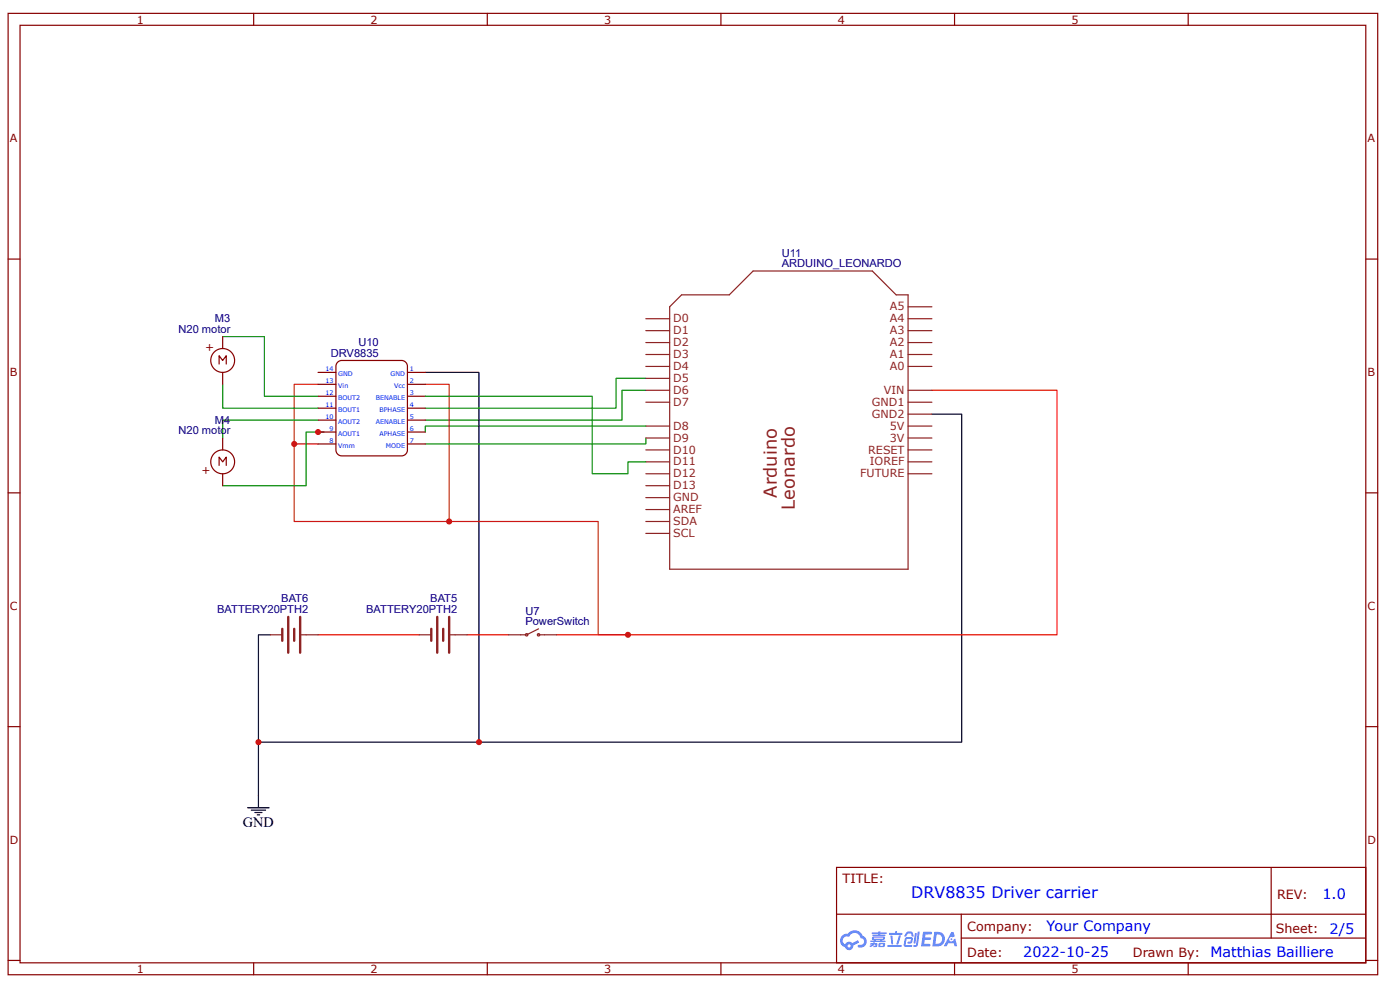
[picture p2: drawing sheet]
<svg xmlns="http://www.w3.org/2000/svg" width="297mm" height="210mm" viewBox="0 0 297 210" stroke-linecap="round" stroke-linejoin="round" font-family="sans-serif">
<g fill="none" stroke="#800" stroke-width=".25">
<path d="M1.7 2.8h290.6v203.9h-290.6zM4.3 5.4h285.5v198.7h-285.5zM53.8 2.8v2.6M103.4 2.8v2.6M152.9 2.8v2.6M202.5 2.8v2.6M252.1 2.8v2.6M1.7 54.9h2.6M289.8 54.9h2.5M1.7 104.5h2.6M289.8 104.5h2.5M1.7 154.1h2.6"/>
<path d="M289.8 154.1h2.5M177.5 183.9h112.3v20.2h-112.3zM177.5 193.8h112.2M203.9 198.9h85.8M203.9 193.8v10.1M269.7 183.9v15M1.7 203.6h2.6M53.8 204.1v2.6M103.4 204.1v2.6M152.9 204.1v2.6M202.5 204.1v2.6M252.1 204.1v2.6"/>
<path d="M289.8 203.6h2.5"/>
</g>
<g fill="#58f">
<path d="M195.8 197.6h1.7l.2 .1-.1 .4h-1.3l-.1 .6h1.1l.2 .3-.2 .3h-1.1l-.1 .8h1.2l.1 .3-.1 .2h-1.9z"/>
<path d="M201.8 197.6h.5l.2 .9-.4 .2a.48 .48 0 0 0-.7 .2 .48 .48 0 0 0 .3 .7 .48 .48 0 0 0 .6-.4l.4-.2 .4 1.6h-.6l-.1-.6h-1.2l-.4 .6h-.6z"/>
<path d="M194.1 197.9h.4l-.3 2-.2 .2-.2-.3z"/>
<path d="M194.7 197.5h.4l-.3 2.8a.57 .57 0 0 1-.5 .4 .57 .57 0 0 1-.6-.2l.7-.3z"/>
<path d="M192.3 197.7l.4-.2 .8 .1 .3 .9-.4 .1-.2-.7h-.6l-.4 .7-.3-.1z"/>
<path d="M192.1 198.8l1.2-.1a.73 .73 0 0 1 .4 .7 .73 .73 0 0 1-.6 .7l-.5-.1-.1-.2 .2-.2h.4l.2-.5h-.9l-.3 1.2 1.3 .1 .1 .2-.2 .2h-1.1l-.4-.2-.1-.4z"/>
<path d="M188.3 200.3h2.8l.2 .3-.2 .2h-2.7z"/>
<path d="M190.7 198.3h.4a2.79 2.79 0 0 1-.7 2l-.2-.2z"/>
<path d="M188.9 198.4h.4l.2 1.6-.2 .2-.2-.1z"/>
<path d="M188.6 197.8h1.3v-.3l.4-.1v.4h1l.2 .2-.2 .2h-2.6z"/>
<path d="M184.7 199.9l.9-.1v.1l.5 .2-.1 .6-.7 .1v-.3h.4v-.2a.45 .45 0 0 0-.6 .3l-.5 .2-.1-.3 .5-.2h-.4z"/>
<path d="M185 197.7h1.3l.1-.2h.4v.2h1.2l.1 .2-.1 .1h-1.3v.2h1l.2 .1-.2 .1h-2.5l-.1-.2h1.2v-.2h-1.3z"/>
<path d="M198.2 197.6l-.4 3h.9a1.55 1.55 0 0 0 1.8-1.5 1.55 1.55 0 0 0-1.8-1.5zM198.7 198.1a1.04 1.04 0 0 1 1.2 1.2 1.04 1.04 0 0 1-1.5 .8z"/>
<path d="M185.1 198.7l-.1 .4 .4 .2v.1h-.7v.3h3.1l.1-.1-.1-.2h-.7l.1-.1a.43 .43 0 0 0 .5-.2 .43 .43 0 0 0-.2-.6h-2.2zM185.4 198.8l2 .1-.2 .1h-1.8zM185.8 199.3h1l-.1 .1h-.8z"/>
<path d="M186.5 200l-.1 .8 1.3-.1v-.8zM186.8 200.2h.5v.3h-.5z"/>
<path d="M178.6 198.4a1.47 1.47 0 0 0 .7 2.4 .89 .89 0 0 0 1 .6 .89 .89 0 0 0 .7-.9l1.3-.7-.3-.5-1.2 .7-.4-.3a.89 .89 0 0 0-1.1 .5 .9 .9 0 0 1-.4-1.2 .9 .9 0 0 1 1.2-.3 1.3 1.3 0 0 1 1.4-.9 1.3 1.3 0 0 1 1.1 1.1 .74 .74 0 0 1 .7 1 .74 .74 0 0 1-1.1 .4l-.2 .2v.2a1.28 1.28 0 0 0 1.8-.6 1.28 1.28 0 0 0-.8-1.7 1.89 1.89 0 0 0-3.2-.4l-.7 .1zM179.8 200.5a.35 .35 0 0 1 .7 0 .35 .35 0 0 1-.7 0z"/>
<circle cx="201.8" cy="199.1" r=".19"/>
</g>
<path d="M47.2 71.4h8.9v12.6h11.4M47.2 81.5v5h20.3M67.5 89.1h-20.3v3.8M68.7 91.6h-3.8v11.4h-17.7M90.2 84h35.4v16.4h7.6v-2.5h3.8M137 90.3h-46.8v1.3M137 82.7h-5v6.4h-41.8M137 92.9v1.2h-46.8M137 80.2h-6.3v6.3h-40.5" fill="none" stroke="#080" stroke-width=".25"/>
<path d="M67.5 81.5h-5.1v29.1h64.5v24h6.3M90.2 81.5h5.1v29.1" fill="none" stroke="#c30" stroke-width=".25"/>
<path d="M90.2 79h11.4v78.3M197.7 87.8h6.3v69.5h-149.2M57.4 134.6h-2.6v36.7M52.6 171.3h4.5M53.3 171.8h3M54.1 172.3h1.5M54.6 172.8h.5" fill="none" stroke="#000" stroke-width=".25"/>
<path d="M62.4 94.1h5.1M67.5 134.6h21.5M99.1 134.6h8.8" fill="none" stroke="#c00" stroke-width=".25"/>
<path d="M197.7 82.7h26.6v51.9h-106.3" fill="none" stroke="#f00" stroke-width=".25"/>
<g fill="none" stroke="#8d2323" stroke-width=".25">
<path d="M137 67.6h5.1M137 70.1h5.1M137 72.6h5.1M137 75.2h5.1M137 77.7h5.1M142.1 65l2.5-2.5h10.1l5.1-5h25.3l5 5h2.5v58.2h-50.5zM192.6 67.6h5.1M192.6 70.1h5.1M192.6 72.6h5.1M192.6 75.2h5.1M192.6 77.7h5.1M192.6 65h5.1"/>
<path d="M137 80.2h5.1M137 82.7h5.1M137 85.3h5.1M137 90.3h5.1M137 92.9h5.1M137 95.4h5.1M137 97.9h5.1M192.6 82.7h5.1M192.6 85.3h5.1M192.6 90.3h5.1M192.6 92.9h5.1M192.6 95.4h5.1"/>
<path d="M192.6 97.9h5.1M192.6 87.8h5.1M137 100.4h5.1M137 103h5.1M137 105.5h5.1M137 108h5.1M137 113.1h5.1M137 110.6h5.1M192.6 100.4h5.1M57.4 134.6h2.5M63.9 134.6h3.6M89 134.6h2.5"/>
<path d="M95.5 134.6h3.6M107.9 134.6h3.6M114.3 133.3l-2.6 1.3M114.3 134.6h3.7"/>
<circle cx="111.7" cy="134.6" r=".25"/>
<circle cx="114.3" cy="134.6" r=".25"/>
</g>
<path d="M59.9 133.3v2.5M61.1 130.8v7.6M62.4 133.3v2.5M63.7 130.8v7.6M91.5 133.3v2.5M92.8 130.8v7.6M94 133.3v2.5M95.3 130.8v7.6" fill="none" stroke="#8d2323" stroke-width=".51"/>
<g fill="none" stroke="#800" stroke-width=".25">
<path d="M46.5 77.2v-1.8l.7 1 .8-1v1.8M47.2 71.4v2.5M47.2 79v2.5M67.5 79h3.8M71.6 76.8l.9-.4h12.7a1.26 1.26 0 0 1 1.2 1.3v17.7a1.26 1.26 0 0 1-1.2 1.3h-12.7a1.26 1.26 0 0 1-1.2-1.3v-17.7zM86.4 79h3.8M46.5 98.7v-1.8l.7 1 .8-1v1.8M47.2 92.9v2.5M67.5 81.5h3.8M67.5 84h3.8M67.5 86.5h3.8M67.5 89.1h3.8"/>
<path d="M67.5 91.6h3.8M67.5 94.1h3.8M86.4 81.5h3.8M86.4 84h3.8M86.4 86.5h3.8M86.4 89.1h3.8M86.4 91.6h3.8M86.4 94.1h3.8M47.2 100.4v2.6"/>
<circle cx="47.2" cy="76.4" r="2.53"/>
<circle cx="47.2" cy="97.9" r="2.53"/>
</g>
<g fill="#c00">
<circle cx="95.3" cy="110.6" r=".63"/>
<circle cx="101.6" cy="157.3" r=".63"/>
<circle cx="62.4" cy="94.1" r=".63"/>
<circle cx="54.8" cy="157.3" r=".63"/>
<circle cx="67.5" cy="91.6" r=".63"/>
<circle cx="133.2" cy="134.6" r=".63"/>
</g>
<g font-size="3.8" fill="#8d2323">
<text x="164.8" y="105.5" transform="rotate(-90 164.8 105.5)">Arduino</text>
<text x="168.6" y="108" transform="rotate(-90 168.6 108)">Leonardo</text>
</g>
<text font-size="3.4" fill="#00f" x="193.3" y="190.4">DRV8835 Driver carrier</text>
<text font-size="3" x="51.5" y="175.3">GND</text>
<g font-size="3" fill="#00f">
<text x="280.6" y="190.5">1.0</text>
<text x="222" y="197.4">Your Company</text>
<text x="282.1" y="197.9">2/5</text>
<text x="217.1" y="203">2022-10-25</text>
<text x="256.8" y="202.9">Matthias Bailliere</text>
</g>
<g font-size="2.7" fill="#800">
<text x="178.7" y="187.2">TITLE:</text>
<text x="270.9" y="190.5">REV:</text>
<text x="205.2" y="197.4">Company:</text>
<text x="270.7" y="197.8">Sheet:</text>
<text x="205.2" y="202.9">Date:</text>
<text x="240.3" y="202.9">Drawn By:</text>
</g>
<g font-size="2.4" fill="#800">
<text x="29" y="5">1</text>
<text x="78.6" y="5">2</text>
<text x="128.2" y="5">3</text>
<text x="177.7" y="5">4</text>
<text x="227.3" y="5">5</text>
<text x="2.1" y="30.1">A</text>
<text x="290.1" y="30.1">A</text>
<text x="43.5" y="74.5">+</text>
<text x="2.1" y="79.7">B</text>
<text x="290.1" y="79.7">B</text>
<text x="42.8" y="100.4">+</text>
<text x="2.1" y="129.3">C</text>
<text x="290.1" y="129.3">C</text>
<text x="2.1" y="178.8">D</text>
<text x="290.1" y="178.8">D</text>
<text x="29" y="206.3">1</text>
<text x="78.6" y="206.3">2</text>
<text x="128.2" y="206.3">3</text>
<text x="177.7" y="206.3">4</text>
<text x="227.3" y="206.3">5</text>
</g>
<g font-size="2.4" fill="#000080">
<text x="165.8" y="56.7">ARDUINO_LEONARDO</text>
<text x="165.8" y="54.5">U11</text>
<text x="37.9" y="70.6">N20 motor</text>
<text x="45.6" y="68.3">M3</text>
<text x="70.2" y="75.7">DRV8835</text>
<text x="76" y="73.4">U10</text>
<text x="45.6" y="89.8">M</text>
<text x="47.6" y="89.8">4</text>
<text x="37.9" y="92.1">N20 motor</text>
<text x="46.1" y="130">BATTERY20PTH2</text>
<text x="59.7" y="127.6">BAT6</text>
<text x="77.7" y="130">BATTERY20PTH2</text>
<text x="91.3" y="127.6">BAT5</text>
<text x="111.5" y="130.3">U7</text>
<text x="111.5" y="132.6">PowerSwitch</text>
</g>
<g font-size="2.4" fill="#8d2323">
<text x="188.8" y="65.8">A5</text>
<text x="142.8" y="68.3">D0</text>
<text x="142.8" y="70.9">D1</text>
<text x="188.8" y="68.3">A4</text>
<text x="188.8" y="70.9">A3</text>
<text x="142.8" y="73.4">D2</text>
<text x="142.8" y="75.9">D3</text>
<text x="188.8" y="73.4">A2</text>
<text x="188.8" y="75.9">A1</text>
<text x="142.8" y="78.4">D4</text>
<text x="142.8" y="81">D5</text>
<text x="142.8" y="83.5">D6</text>
<text x="187.5" y="83.5">VIN</text>
<text x="188.8" y="78.4">A0</text>
<text x="142.8" y="86">D7</text>
<text x="185" y="86">GND1</text>
<text x="185" y="88.6">GND2</text>
<text x="142.8" y="91.1">D8</text>
<text x="142.8" y="93.6">D9</text>
<text x="188.8" y="91.1">5V</text>
<text x="188.8" y="93.6">3V</text>
<text x="142.8" y="96.1">D10</text>
<text x="142.8" y="98.7">D11</text>
<text x="142.8" y="101.2">D12</text>
<text x="182.5" y="101.2">FUTURE</text>
<text x="184.2" y="96.1">RESET</text>
<text x="184.6" y="98.7">IOREF</text>
<text x="142.8" y="103.7">D13</text>
<text x="142.8" y="106.3">GND</text>
<text x="142.8" y="108.8">AREF</text>
<text x="142.8" y="113.8">SCL</text>
<text x="142.8" y="111.3">SDA</text>
</g>
<g font-size="1.3" fill="#00f">
<text x="69" y="83.8">12</text>
<text x="69" y="81.2">13</text>
<text x="69" y="78.7">14</text>
<text x="71.8" y="82.2">Vin</text>
<text x="71.8" y="79.7">GND</text>
<text x="82.8" y="79.7">GND</text>
<text x="83.6" y="82.2">Vcc</text>
<text x="86.9" y="78.7">1</text>
<text x="86.9" y="81.2">2</text>
<text x="86.9" y="83.8">3</text>
<text x="69" y="88.8">10</text>
<text x="69" y="86.3">11</text>
<text x="71.8" y="89.8">AOUT2</text>
<text x="71.8" y="87.3">BOUT1</text>
<text x="71.8" y="84.8">BOUT2</text>
<text x="79.7" y="84.8">BENABLE</text>
<text x="79.7" y="89.8">AENABLE</text>
<text x="80.5" y="87.3">BPHASE</text>
<text x="86.9" y="86.3">4</text>
<text x="86.9" y="88.8">5</text>
<text x="69.9" y="93.9">8</text>
<text x="69.9" y="91.3">9</text>
<text x="71.8" y="94.9">Vmm</text>
<text x="71.8" y="92.4">AOUT1</text>
<text x="80.5" y="92.4">APHASE</text>
<text x="81.8" y="94.9">MODE</text>
<text x="86.9" y="91.3">6</text>
<text x="86.9" y="93.9">7</text>
</g>
</svg>
